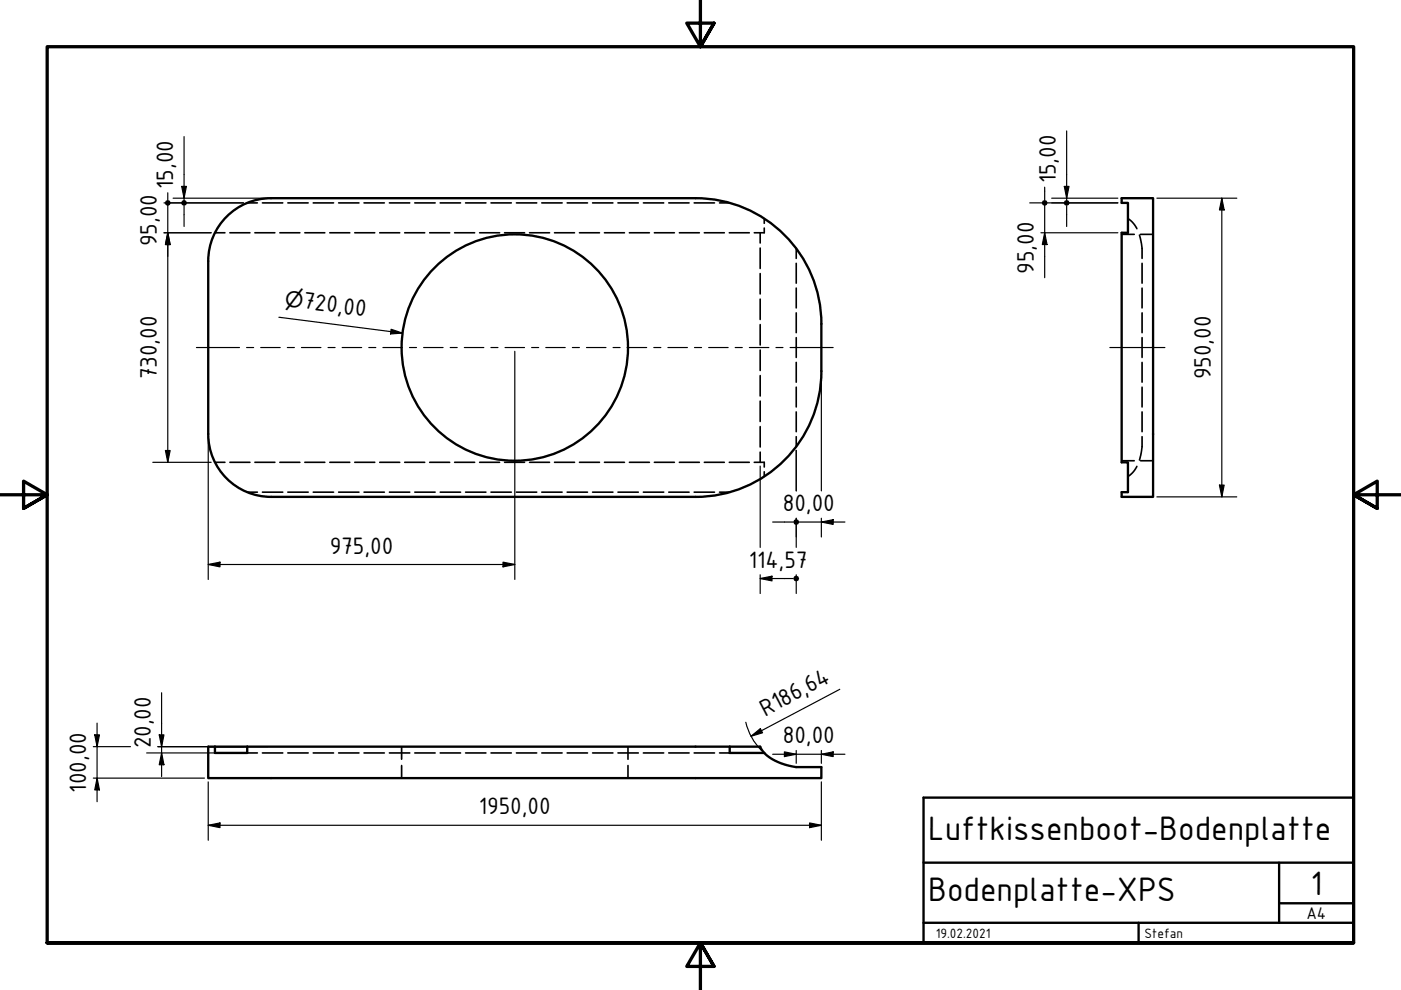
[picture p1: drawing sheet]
<svg xmlns="http://www.w3.org/2000/svg" width="297mm" height="210mm" viewBox="0 0 297 210" stroke-linecap="round" stroke-linejoin="round" font-family="sans-serif">
<!-- layer: Verdeckt (ISO) -->
<g fill="none" stroke="#000" stroke-width=".35">
<path d="M45.6 49.4h2.1M48.7 49.4h4.3M52.4 43h2.2M54 49.4h4.3M55.6 43h4.3M59.3 49.4h4.3M61 43h4.3M64.6 49.4h4.3M66.4 43h4.3M69.9 49.4h4.3M71.8 43h4.3M75.2 49.4h4.3"/>
<path d="M77.2 43h4.3M80.5 49.4h4.2M82.6 43h4.3M85.8 49.4h4.2M87.9 43h4.4M91.1 49.4h4.2M93.3 43h4.3M96.4 49.4h4.2M98.7 43h4.3M101.7 49.4h4.2M104.1 43h4.3M107 49.4h4.2"/>
<path d="M109.5 43h4.3M112.3 49.4h4.2M114.9 43h4.3M117.6 49.4h4.2M120.3 43h4.3M122.9 49.4h4.2M125.6 43h4.3M128.2 49.4h4.2M131 43h4.3M133.5 49.4h4.2M136.4 43h4.3M138.7 49.4h4.3"/>
<path d="M141.8 43h4.3M144 49.4h4.3M147.2 43h4.3M149.3 49.4h4.3M152.6 43h2.1M154.6 49.4h4.3M161.2 49.4v2.1M161.2 52.6v4.3M161.2 58v4.3M162 48.3v1.1h-2.1M162 46.3v1M168.8 52.7v2.1"/>
<path d="M168.8 55.8v4.2M237.8 49.7h2.7M239.1 46.3l1.1 .9 .8 1.3M241.6 49.8l.5 2.9v2.1M241.8 49.7h2.7M242.1 55.8v4.2M161.2 63.4v4.3M161.2 68.8v4.3M161.2 74.2v4.4M161.2 79.6v4.4M168.8 61.1v4.2M168.8 66.3v4.2"/>
<path d="M168.8 71.6v4.2M168.8 76.8v4.2M242.1 61.1v4.2M242.1 66.3v4.2M242.1 71.6v4.2M242.1 76.8v4.2M45.6 98h2.1M48.7 98h4.3M54 98h4.3M59.3 98h4.3M64.6 98h4.3M69.9 98h4.3"/>
<path d="M75.2 98h4.3M80.5 98h4.2M85.8 98h4.2M91.1 98h4.2M96.4 98h4.2M101.7 98h4.2M107 98h4.2M112.3 98h4.2M117.6 98h4.2M122.9 98h4.2M128.2 98h4.2M133.5 98h4.2"/>
<path d="M138.7 98h4.3M144 98h4.3M149.3 98h4.3M154.6 98h4.3M159.9 98h2.1v1M161.2 85v4.4M161.2 90.4v4.4M161.2 95.9v2.1M168.8 82.1v4.2M168.8 87.3v4.2M168.8 92.6v2.1M237.8 97.7h2.7"/>
<path d="M241 98.9l-.8 1.2-1.1 .9M241.8 97.7h2.7M242.1 92.6v2.1l-.5 2.8M242.1 82.1v4.2M242.1 87.3v4.2M52.4 104.3h2.2M55.6 104.3h4.3M61 104.3h4.3M66.4 104.3h4.3M71.8 104.3h4.3M77.2 104.3h4.3M82.6 104.3h4.3"/>
<path d="M87.9 104.3h4.4M93.3 104.3h4.3M98.7 104.3h4.3M104.1 104.3h4.3M109.5 104.3h4.3M114.9 104.3h4.3M120.3 104.3h4.3M125.6 104.3h4.3M131 104.3h4.3M136.4 104.3h4.3M141.8 104.3h4.3M147.2 104.3h4.3"/>
<path d="M152.6 104.3h2.1M162 100v1M52.4 159.6h2.2M55.6 159.6h4.3M61 159.6h4.3M66.4 159.6h4.3M71.8 159.6h4.3M77.2 159.6h4.3M82.6 159.6h4.3M85.1 158.3v2.7M87.9 159.6h4.4M93.3 159.6h4.3"/>
<path d="M98.7 159.6h4.3M104.1 159.6h4.3M109.5 159.6h4.3M114.9 159.6h4.3M120.3 159.6h4.3M125.6 159.6h4.3M131 159.6h4.3M133.1 158.3v2.7M136.4 159.6h4.3M141.8 159.6h4.3M147.2 159.6h4.3M152.6 159.6h2.1"/>
<path d="M85.1 162.3v2.7M133.1 162.3v2.7"/>
</g>
<!-- layer: Sichtbar (ISO) -->
<g fill="none" stroke="#000" stroke-width=".5">
<path d="M237.8 42h6.7v63.4h-6.7v-1.1h1.3v-6.3h-1.3v-48.6h1.3v-6.4h-1.3zM174.1 68.7v10M174.1 68.7a26.7 26.7 0 0 0-26.6-26.7h-90a13.3 13.3 0 0 0-13.4 13.3v36.7a13.3 13.3 0 0 0 13.4 13.4h90a26.7 26.7 0 0 0 26.6-26.7M45.6 158.3v1.3h6.8v-1.3M52.4 158.3h108.8l.8 1.3M52.4 158.3h-8.3v6.7h130v-2.4h-5.3a11.8 11.8 0 0 1-6.8-3M154.7 158.3v1.3h7.3"/>
<circle cx="109.1" cy="73.7" r="24"/>
</g>
<!-- layer: Rahmen (ISO) -->
<path d="M148.5 0v9.9l-2.9-5h5.8l-2.9 5 2.9-5M0 104.9h10l-5-2.9v5.8l5-2.9-5 2.9M297 104.9h-10l5-2.9v5.8l-5-2.9 5 2.9M10 199.9v-190h277v190h-277h277M151.4 204.9l-2.9-5 2.9 5h-5.8l2.9-5v10" fill="none" stroke="#000" stroke-width=".7"/>
<!-- layer: Titel (ISO) -->
<path d="M195.8 169.1h91.2v30.8h-91.2zM195.8 195.7h91.2M195.8 182.9h91.2M241.4 195.7v4.2M271.2 191.5h15.8M271.2 182.9v12.8" fill="none" stroke="#000" stroke-width=".5"/>
<g fill="none" stroke="#000" stroke-width=".25">
<path d="M38.5 39.5h1l-.5 2.5zM39 29v14M221.5 39.7v2.7M225.7 39.5h1l-.6 2.5zM226.1 27.8v15.2M34.8 43h16.8M34.8 49.4h10M35.6 49.4l.5 2.5h-1zM35.6 40.9v1.5M35.6 43v55M36.7 42h20M39 43.6v4.4"/>
<path d="M218.3 43h18.7M220.7 49.4h16.3M221.5 49.4l.5 2.5h-1zM221.5 43v15.9M223 42h14M226.1 43.6v4.4M245.3 42h16.9M259 42l.5 2.5h-1zM259 42v63.4M59.1 67.3l26.2 3.3M82.9 69.8l2.4 .8-2.5 .2zM109.1 74.5v48.4"/>
<path d="M174.1 79.5v24.6M32.4 98h12.4M35.1 95.5h1l-.5 2.5zM44.1 92.8v30.1M161.2 98.8v17.3M168.8 95.5v8.6M44.1 119.7l2.5-.5v1zM44.1 119.7h65M106.6 119.2l2.5 .5-2.5 .5zM163.8 110.7h4.4M168.8 109.9v6.2M168.8 110.7h10.3"/>
<path d="M174.1 110.7l2.5-.5v1zM174.1 109.9v4M245.3 105.4h16.9M258.5 102.9h1l-.5 2.5zM161.2 122.7l2.5-.5v1zM161.2 122.7h7M161.2 121.9v3.9M168.8 121.9v3.9M19.8 158.3h7.9M20.1 155.8h1l-.5 2.5zM20.6 153.3v16.7M31.1 159.6h20.5"/>
<path d="M33.5 158.3h23.2M33.8 155.8h1l-.5 2.5zM34.3 159.6l.5 2.5h-1zM34.3 146.9v17.7M158.1 153.1a12.4 12.4 0 0 0 3.4 6M159.2 156.1l2-1.6 .5 .9zM163.8 159.9h15.3M166.3 159.4l2.5 .5-2.5 .5zM168.8 159.1v2.7M174.1 159.9l2.5-.5v1zM174.1 159.1v2.7M178.1 146.1l-18.9 10"/>
<path d="M19.8 165h23.5M20.6 165l.5 2.5h-1zM44.1 175l2.5-.5v1zM44.1 175h130M44.1 165.8v12.4M171.6 174.5l2.5 .5-2.5 .5zM174.1 165.8v12.4"/>
</g>
<g fill="#000">
<path d="M38.5 39.5h1l-.5 2.5z" fill-rule="evenodd"/>
<path d="M225.7 39.5h1l-.6 2.5z" fill-rule="evenodd"/>
<path d="M35.6 49.4l.5 2.5h-1z" fill-rule="evenodd"/>
<path d="M35.6 49.4l.5 2.5h-1z" fill-rule="evenodd"/>
<path d="M221.5 49.4l.5 2.5h-1z" fill-rule="evenodd"/>
<path d="M259 42l.5 2.5h-1z" fill-rule="evenodd"/>
<path d="M82.9 69.8l2.4 .8-2.5 .2z" fill-rule="evenodd"/>
<path d="M35.1 95.5h1l-.5 2.5z" fill-rule="evenodd"/>
<path d="M44.1 119.7l2.5-.5v1z" fill-rule="evenodd"/>
<path d="M174.1 110.7l2.5-.5v1z" fill-rule="evenodd"/>
<path d="M258.5 102.9h1l-.5 2.5z" fill-rule="evenodd"/>
<path d="M106.6 119.2l2.5 .5-2.5 .5z" fill-rule="evenodd"/>
<path d="M161.2 122.7l2.5-.5v1z" fill-rule="evenodd"/>
<path d="M20.1 155.8h1l-.5 2.5z" fill-rule="evenodd"/>
<path d="M33.8 155.8h1l-.5 2.5z" fill-rule="evenodd"/>
<path d="M159.2 156.1l2-1.6 .5 .9z" fill-rule="evenodd"/>
<path d="M174.1 159.9l2.5-.5v1z" fill-rule="evenodd"/>
<path d="M20.6 165l.5 2.5h-1z" fill-rule="evenodd"/>
<path d="M34.3 159.6l.5 2.5h-1z" fill-rule="evenodd"/>
<path d="M44.1 175l2.5-.5v1z" fill-rule="evenodd"/>
<path d="M166.3 159.4l2.5 .5-2.5 .5z" fill-rule="evenodd"/>
<path d="M171.6 174.5l2.5 .5-2.5 .5z" fill-rule="evenodd"/>
<circle cx="35.6" cy="43" r=".62"/>
<circle cx="39" cy="43" r=".62"/>
<circle cx="221.5" cy="43" r=".63"/>
<circle cx="226.2" cy="43" r=".62"/>
<circle cx="168.8" cy="110.7" r=".63"/>
<circle cx="168.8" cy="122.7" r=".62"/>
</g>
<!-- layer: Mittellinie (ISO) -->
<g fill="none" stroke="#000" stroke-width=".25">
<path d="M41.6 73.7h9.2M52.3 73.7h1.5M55.3 73.7h4.1M60.9 73.7h1.5M63.9 73.7h4.1M69.5 73.7h1.5M72.5 73.7h4.2M78.2 73.7h1.5M81.2 73.7h4.1M86.8 73.7h1.5M89.8 73.7h4.1M95.4 73.7h1.5"/>
<path d="M98.4 73.7h4.2M104.1 73.7h1.5M107.1 73.7h4.1M112.7 73.7h1.5M115.7 73.7h4.1M121.3 73.7h1.5M124.3 73.7h4.2M130 73.7h1.5M133 73.7h4.1M138.6 73.7h1.5M141.6 73.7h4.1M147.2 73.7h1.5"/>
<path d="M150.2 73.7h4.2M155.9 73.7h1.5M158.9 73.7h4.1M164.5 73.7h1.5M167.5 73.7h9.1M235.3 73.7h11.7"/>
</g>
<g font-size="7.8">
<text x="196.8" y="178.2">Luftkissenboot-Bodenplatte</text>
<text x="196.8" y="191">Bodenplatte-XPS</text>
<text x="277.8" y="189.7">1</text>
</g>
<g font-size="5.4">
<text x="36.7" y="40.1" transform="rotate(-90 36.7 40.1)">15,00</text>
<text x="223.8" y="38.9" transform="rotate(-90 223.8 38.9)">15,00</text>
<text x="33.3" y="52.2" transform="rotate(-90 33.3 52.2)">95,00</text>
<text x="219.2" y="58.1" transform="rotate(-90 219.2 58.1)">95,00</text>
<text x="64.1" y="65.4" transform="rotate(7 64.1 65.4)">720,00</text>
<text x="33.3" y="80.4" transform="rotate(-90 33.3 80.4)">730,00</text>
<text x="256.7" y="80.4" transform="rotate(-90 256.7 80.4)">950,00</text>
<text x="166" y="108.4">80,00</text>
<text x="69.9" y="117.4">975,00</text>
<text x="158.8" y="120.4">114,57</text>
<text x="162.2" y="151.9" transform="rotate(-28 162.2 151.9)">R186,64</text>
<text x="32" y="158.7" transform="rotate(-90 32 158.7)">20,00</text>
<text x="166" y="157.6">80,00</text>
<text x="18.3" y="168" transform="rotate(-90 18.3 168)">100,00</text>
<text x="101.5" y="172.7">1950,00</text>
</g>
<text font-size="4.6" x="60.2" y="64.9" transform="rotate(7 60.2 64.9)">⌀</text>
<text font-size="3.9" x="277" y="194.8">A4</text>
<g font-size="3.1">
<text x="198.4" y="198.8">19.02.2021</text>
<text x="242.6" y="198.8">Stefan</text>
</g>
</svg>
